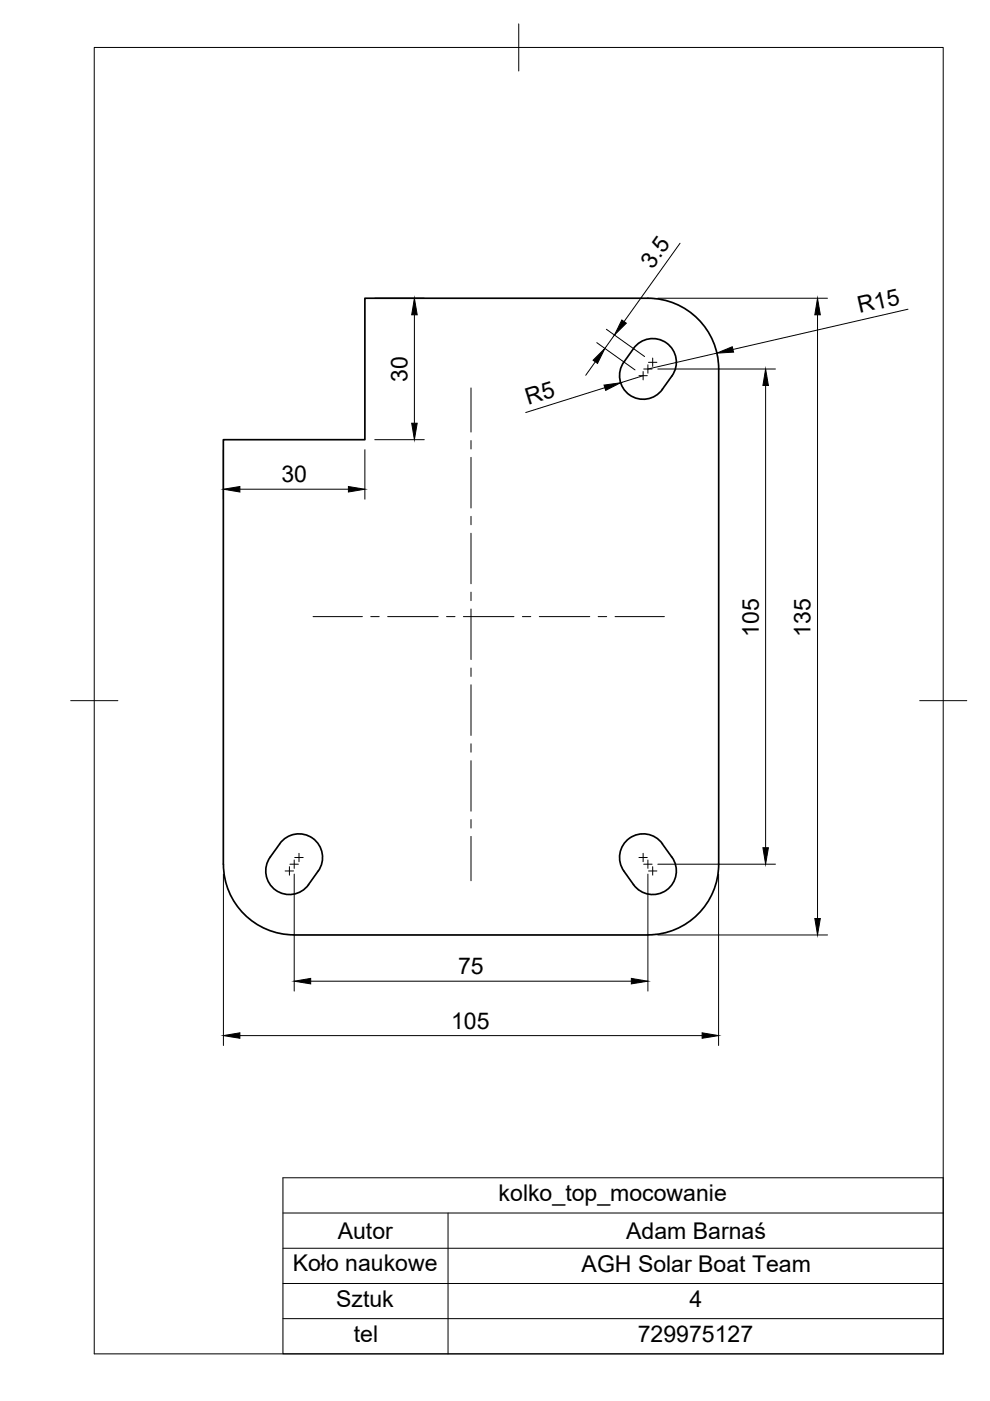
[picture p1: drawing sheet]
<svg xmlns="http://www.w3.org/2000/svg" width="210mm" height="297mm" viewBox="0 0 210 297" stroke-linecap="round" stroke-linejoin="round" font-family="sans-serif">
<!-- layer: Visible -->
<path d="M142.5 79.7l-2.1 2.9M142.5 79.7a5 5 0 0 0-1.2-7 5 5 0 0 0-7 1.2l-2 2.8a5 5 0 0 0 1.2 7 5 5 0 0 0 6.9-1.1M140.4 178.9l2.1 2.8M140.4 178.9a5 5 0 0 0-6.9-1.2 5 5 0 0 0-1.2 7l2 2.9a5 5 0 0 0 7 1.1 5 5 0 0 0 1.2-7M47.3 183.2v-90h30.1v-30h60a15 15 0 0 1 15 15v105a15 15 0 0 1-15 15M47.4 183.2a15 15 0 0 0 15 15M62.4 198.2h75M67.5 184.7a5 5 0 0 0-1.2-7 5 5 0 0 0-7 1.2l-2 2.8a5 5 0 0 0 1.1 7 5 5 0 0 0 7-1.1l2-2.9" fill="none" stroke="#000" stroke-width=".36"/>
<!-- layer: BORDER -->
<path d="M20 10.1h180v276.9h-180zM110 5.1v10M15 148.6h10M195 148.6h10" fill="none" stroke="#000" stroke-width=".21"/>
<!-- layer: Smart Centers -->
<g fill="none" stroke="#000" stroke-width=".21">
<path d="M135.5 79.7h1.7M136.4 78.8v1.7M136.5 78.2h1.8M137.4 77.4v1.7M137.5 76.8h1.8M138.4 75.9v1.8M99.9 82.2v9.4M99.9 93.4v1.8M99.9 97v10.7M99.9 109.5v1.8M99.9 113.1v10.7M66.4 130.7h10.4"/>
<path d="M78.6 130.7h1.8M82.2 130.7h10.7M94.7 130.7h1.8M98.3 130.7h10.7M99.9 125.5v1.8M99.9 129.1v10.7M110.8 130.7h1.7M114.3 130.7h10.8M126.8 130.7h1.8M130.4 130.7h10.5M99.9 141.6v1.8M99.9 145.2v10.7"/>
<path d="M99.9 157.7v1.8M99.9 161.3v10.7M99.9 173.8v1.8M99.9 177.3v9.4M60.5 184.7h1.8M61.4 183.8v1.8M61.5 183.2h1.8M62.4 182.3v1.8M62.5 181.8h1.8M63.4 180.9v1.8M135.5 181.8h1.7M136.4 180.9v1.8"/>
<path d="M136.5 183.2h1.8M137.4 182.3v1.8M137.5 184.7h1.8M138.4 183.8v1.8"/>
</g>
<!-- layer: FD_Dimensions -->
<g fill="none" stroke="#000" stroke-width=".21">
<path d="M144.2 51.6l-11.9 16.6M79.5 63.2h10.5M87.9 66.7v23M126.2 76.7l-2 2.9M126.5 72.7l8.1 5.7M128.6 69.8l8.1 5.8M130.3 71l-2.1 2.9M136.4 79.7l-4.8 1.5M139.5 63.2h36M139.5 78.2h24.9M152 74.9l-14.6 3.3M173.3 66.7v128"/>
<path d="M192.5 65.6l-37.1 8.5M47.4 95.3v10.5M77.4 95.3v10.5M79.5 93.2h10.5M128.2 82.2l-16.7 5.3M162.3 81.7v98M50.9 103.7h23M47.4 185.3v36.4M62.4 185.3v24.8M137.4 185.3v24.8M139.5 198.2h36M139.5 183.2h24.9"/>
<path d="M152.4 185.3v36.4M50.9 219.6h98M65.9 208h68"/>
</g>
<g fill="#000" stroke="#000" stroke-width=".21">
<path d="M87.9 63.2l.6 3.5h-1.2zM125.8 76.4l2.4-2.5-1.5 3.2zM131.8 67.8l1 .7-2.5 2.5zM152 74.9l3.3-1.4 .2 1.2zM173.3 63.2l.6 3.5h-1.1zM87.3 89.7h1.2l-.6 3.5zM128.1 81.6l3.5-.4-3.2 1.6zM162.3 78.2l.6 3.5h-1.1zM47.4 103.7l3.5-.5v1.1zM73.9 103.2l3.5 .5-3.5 .6zM161.8 179.7h1.1l-.6 3.5zM172.8 194.7h1.1l-.6 3.5z"/>
<path d="M47.4 219.6l3.5-.6v1.1zM62.4 208l3.5-.6v1.2zM133.9 207.4l3.5 .6-3.5 .6zM148.9 219l3.5 .6-3.5 .5z"/>
</g>
<!-- layer: Custom Tables -->
<path d="M60 249.7h140v37.3h-140zM60 257.2h140M95 257.2v29.8M60 264.7h140M60 272.1h140M60 279.6h140" fill="none" stroke="#000" stroke-width=".21"/>
<g font-size="4.9">
<text x="138.3" y="57.2" transform="rotate(-55 138.3 57.2)">3.5</text>
<text x="182.3" y="66.4" transform="rotate(-13 182.3 66.4)">R15</text>
<text x="86.4" y="80.9" transform="rotate(-90 86.4 80.9)">30</text>
<text x="112" y="85.8" transform="rotate(-17 112 85.8)">R5</text>
<text x="59.7" y="102.3">30</text>
<text x="160.9" y="135" transform="rotate(-90 160.9 135)">105</text>
<text x="171.9" y="135" transform="rotate(-90 171.9 135)">135</text>
<text x="97.1" y="206.6">75</text>
<text x="95.6" y="218.1">105</text>
<text x="105.7" y="254.7">kolko_top_mocowanie</text>
<text x="71.6" y="262.6">Autor</text>
<text x="132.8" y="262.6">Adam Barnaś</text>
<text x="62.1" y="269.5">Koło naukowe</text>
<text x="123.3" y="269.6">AGH Solar Boat Team</text>
<text x="71.3" y="277.1">Sztuk</text>
<text x="146.2" y="277">4</text>
<text x="75" y="284.5">tel</text>
<text x="135.2" y="284.5">729975127</text>
</g>
</svg>
